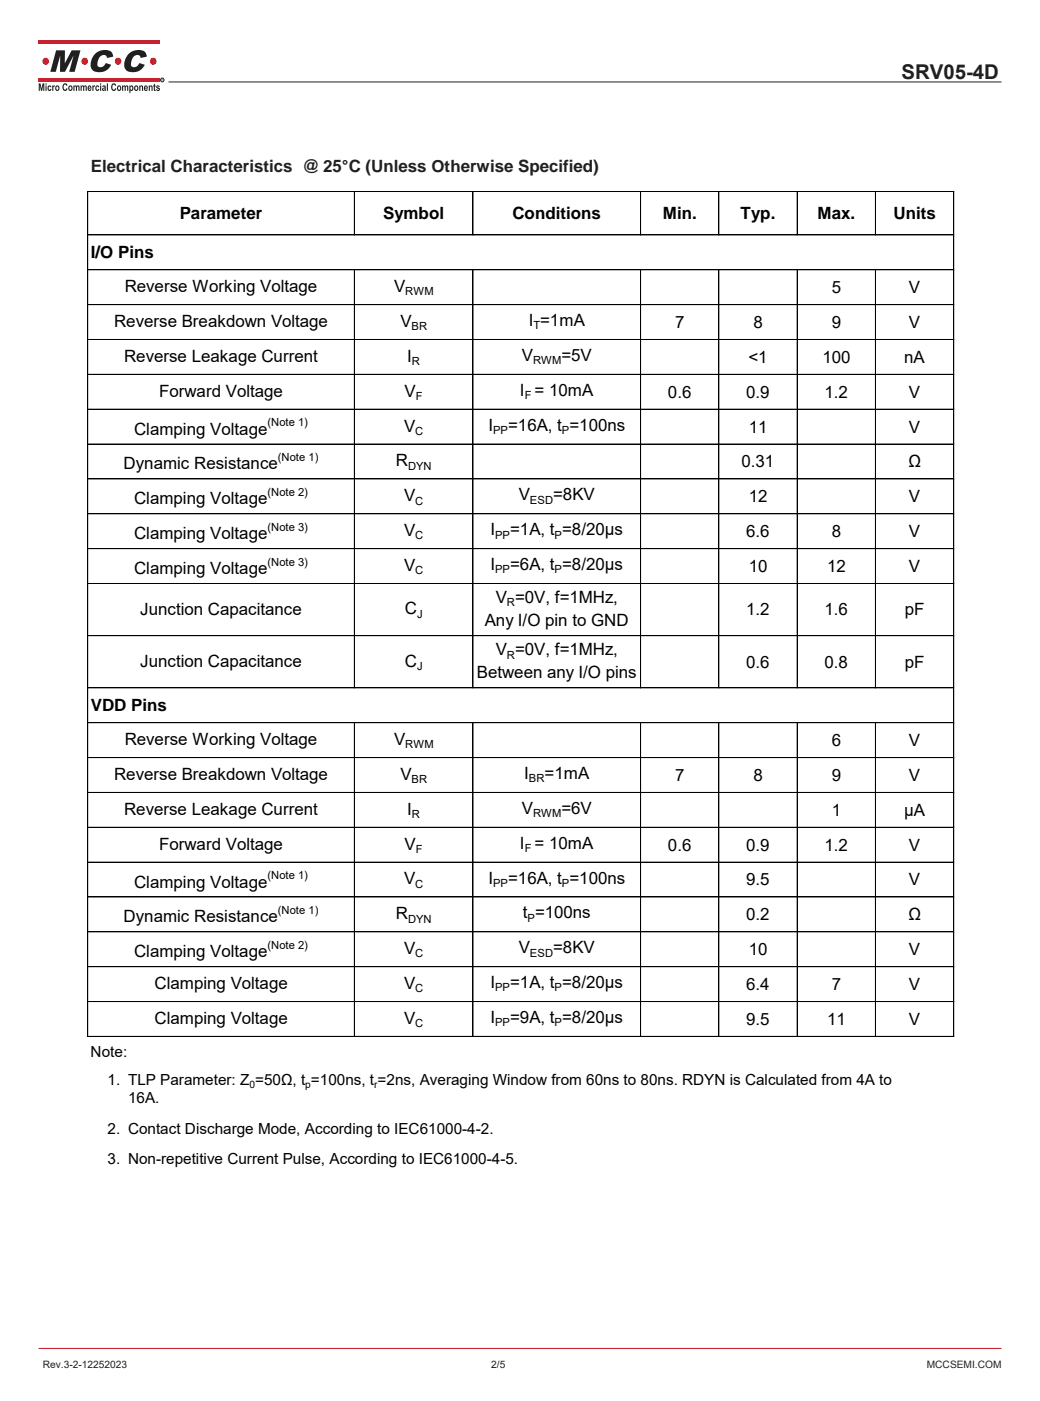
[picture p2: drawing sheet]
<svg xmlns="http://www.w3.org/2000/svg" width="216mm" height="291mm" viewBox="0 0 216 291" stroke-linecap="round" stroke-linejoin="round" font-family="sans-serif">
<g fill="#e30213">
<path d="M8 8.3h25.2v.8h-25.2z"/>
<path d="M8 16.2h25.2v.8h-25.2z"/>
</g>
<g fill="#231f20">
<path d="M8 17.3h.4l.2 1.1 .2-1.1h.4v1.6h-.2v-1.2l-.3 1.2h-.2l-.2-1.2v1.2h-.3zM9.5 17.3h.2v.3h-.2zM9.5 17.8h.2v1.1h-.2zM10 17.9l.4-.2 .3 .4h-.2l-.1-.1a.32 .32 0 0 0-.3 .3 .32 .32 0 0 0 .3 .3l.1-.2 .2 .1a.46 .46 0 0 1-.6 .3 .46 .46 0 0 1-.2-.7zM10.8 17.8h.3v.1l.1-.2 .2 .1-.1 .2-.2 .1v.8h-.3zM11.6 17.9a.51 .51 0 0 1 .8 .4 .51 .51 0 0 1-.8 .4l-.1-.4zM11.8 18.1v.5a.29 .29 0 0 0 .3-.3 .29 .29 0 0 0-.3-.2zM13.2 17.4l.5-.1 .3 .5h-.2l-.2-.2a.53 .53 0 0 0-.4 .5 .53 .53 0 0 0 .4 .5l.2-.3 .2 .1a.55 .55 0 0 1-.7 .5 .55 .55 0 0 1-.3-.8zM14.3 17.9a.51 .51 0 0 1 .8 .4 .51 .51 0 0 1-.8 .4l-.1-.4zM14.5 18.1v.5a.29 .29 0 0 0 .3-.3 .29 .29 0 0 0-.3-.2zM15.2 17.8h.3v.1l.2-.2a.27 .27 0 0 0 .3 .2 .27 .27 0 0 0 .2-.2l.3 .2v1h-.2l-.1-.9-.2 .1v.8h-.2l-.2-.9-.1 .1v.8h-.3zM16.7 17.8h.3v.1l.2-.2a.27 .27 0 0 0 .3 .2 .27 .27 0 0 0 .2-.2l.3 .2v1h-.2l-.1-.9-.2 .1v.8h-.2l-.2-.9-.1 .1v.8h-.3zM18.3 17.9a.44 .44 0 0 1 .6-.1 .44 .44 0 0 1 .1 .6h-.6l.1 .3 .5-.1a.42 .42 0 0 1-.5 .3 .42 .42 0 0 1-.3-.6zM18.5 18l-.1 .2h.4l-.1-.2zM19.2 17.8h.2v.1l.1-.2 .2 .1v.2l-.2 .1-.1 .8h-.2zM19.9 17.9l.5-.2 .2 .4h-.2l-.1-.1a.32 .32 0 0 0-.3 .3 .32 .32 0 0 0 .3 .3l.1-.2 .2 .1a.46 .46 0 0 1-.6 .3 .46 .46 0 0 1-.2-.7zM20.8 17.3h.2v.3h-.2zM20.8 17.8h.2v1.1h-.2zM21.3 17.8a.37 .37 0 0 1 .5-.1 .37 .37 0 0 1 .2 .5v.7l-.2-.1a.35 .35 0 0 1-.6-.2 .35 .35 0 0 1 .4-.4l.1-.2-.5 .1zM21.4 18.5a.2 .2 0 0 0 .4 0 .2 .2 0 0 0-.4 0zM22.2 17.3h.2v1.6h-.2zM23.4 17.4l.5-.1 .2 .5h-.2l-.2-.2a.53 .53 0 0 0-.4 .5 .53 .53 0 0 0 .4 .5l.2-.3 .2 .1a.55 .55 0 0 1-.7 .5 .55 .55 0 0 1-.3-.8zM24.4 17.9a.51 .51 0 0 1 .8 .4 .51 .51 0 0 1-.8 .4l-.1-.4zM24.6 18.1l.1 .5a.29 .29 0 0 0 .3-.3 .29 .29 0 0 0-.4-.2zM25.4 17.8h.2v.1l.2-.2a.27 .27 0 0 0 .3 .2 .27 .27 0 0 0 .3-.2l.2 .2v1h-.2l-.1-.9-.2 .1v.8h-.2l-.1-.9-.2 .1v.8h-.2zM26.9 17.8h.2v.1a.37 .37 0 0 1 .5-.1 .37 .37 0 0 1 .1 .5 .38 .38 0 0 1-.1 .5 .38 .38 0 0 1-.5-.1v.6h-.2zM27.2 18a.32 .32 0 0 0-.1 .4 .32 .32 0 0 0 .3 .2l.1-.4zM28 17.9a.51 .51 0 0 1 .7 .4 .51 .51 0 0 1-.7 .4l-.2-.4zM28.1 18.1l.1 .5a.29 .29 0 0 0 .3-.3 .29 .29 0 0 0-.4-.2zM28.9 17.8h.2v.1l.2-.1a.32 .32 0 0 1 .3 0 .32 .32 0 0 1 .1 .4v.7h-.2v-.8l-.1-.1-.2 .1v.8h-.3zM30 17.9a.44 .44 0 0 1 .6-.1 .44 .44 0 0 1 .1 .6h-.6l.1 .3 .5-.1a.42 .42 0 0 1-.5 .3 .42 .42 0 0 1-.3-.6zM30.2 18l-.1 .2h.4l-.1-.2zM30.9 17.8h.2v.1l.1-.1a.32 .32 0 0 1 .4 0 .32 .32 0 0 1 .1 .4v.7h-.2l-.1-.8-.1-.1-.2 .1v.8h-.2zM31.9 17.5l.3-.1v.4h.1v.2h-.1l.1 .9-.3-.1-.1-.8h-.1zM32.5 17.8l.5-.1 .2 .3-.4-.1-.1 .2a.43 .43 0 0 1 .5 .3 .43 .43 0 0 1-.4 .5l-.3-.1-.1-.2h.6l-.5-.4z"/>
<path d="M11.7 10.5h1.8v2.7l1.4-2.7h1.8l-1.2 4.4h-1.1l.9-3.4-1.8 3.4h-1v-3.4l-.9 3.4h-1.1zM19.7 11.2a2.69 2.69 0 0 1 3.5-.3l.3 .9-1.3 .2a.7 .7 0 0 0-.4-.6 .7 .7 0 0 0-.8 .2 1.98 1.98 0 0 0-.6 2.2 1.12 1.12 0 0 0 1.6-.7l1.1 .4a2.62 2.62 0 0 1-4 1 2.74 2.74 0 0 1 .6-3.3zM26.7 11.2a2.69 2.69 0 0 1 3.5-.3l.3 .9-1.3 .2a.7 .7 0 0 0-.5-.6 .7 .7 0 0 0-.7 .2 1.98 1.98 0 0 0-.6 2.2 1.12 1.12 0 0 0 1.6-.7l1.1 .4a2.62 2.62 0 0 1-4 1 2.74 2.74 0 0 1 .6-3.3z"/>
</g>
<g fill="#e30213">
<circle cx="31.8" cy="12.7" r=".7"/>
<circle cx="24.5" cy="12.7" r=".7"/>
<circle cx="17.6" cy="12.7" r=".7"/>
<circle cx="9.5" cy="12.7" r=".7"/>
</g>
<circle cx="33.7" cy="16.6" r=".38" fill="none" stroke="#231f20" stroke-width=".21"/>
<path d="M33.6 16.4h.2v.2l.1 .2-.2-.2-.1 .2zM33.6 16.4v.2l.2-.1z" fill="#231f20"/>
<path d="M35 17h173" fill="none" stroke="#231f20" stroke-width=".21"/>
<path d="M8 280.1h200" fill="none" stroke="#e30213" stroke-width=".21"/>
<g fill="none" stroke="#000" stroke-width=".21">
<path d="M73.6 39.8v9M98.2 39.8v9M133 39.8v9M149.3 39.8v9M165.6 39.8v9M181.8 39.8v9M198.1 39.8h-179.9v175.5h179.9v-175.5M18.2 48.8h179.9M18.2 56h179.9M73.6 56.1v86.8M98.2 56.1v86.8M133 56.1v86.8"/>
<path d="M149.3 56.1v86.8M165.6 56.1v86.8M181.8 56.1v86.8M18.2 63.3h179.9M18.2 70.5h179.9M18.2 77.8h179.9M18.2 85h179.9M18.2 92.2h179.9M18.2 99.5h179.9M18.2 106.7h179.9M18.2 114h179.9M18.2 121.2h179.9"/>
<path d="M18.2 132h179.9M18.2 142.9h179.9M18.2 150.1h179.9M18.2 157.4h179.9M73.6 150.1v65.2M98.2 150.1v65.2M133 150.1v65.2M149.3 150.1v65.2M165.6 150.1v65.2M181.8 150.1v65.2M18.2 164.6h179.9M18.2 171.8h179.9"/>
<path d="M18.2 179.1h179.9M18.2 186.3h179.9M18.2 193.6h179.9M18.2 200.8h179.9M18.2 208h179.9"/>
</g>
<text font-size="4.2" fill="#231f20" x="187.2" y="16.4">SRV05-4D</text>
<text font-size="3.5" fill="#231f20" x="18.9" y="35.7">Electrical Characteristics @ 25°C (Unless Otherwise Specified)</text>
<g font-size="3.5">
<text x="37.3" y="45.4">Parameter</text>
<text x="79.6" y="45.6">Symbol</text>
<text x="106.4" y="45.4">Conditions</text>
<text x="137.6" y="45.6">Min.</text>
<text x="153.8" y="45.6">Typ.</text>
<text x="169.8" y="45.6">Max.</text>
<text x="185.6" y="45.6">Units</text>
<text x="18.9" y="53.5">I/O Pins</text>
<text x="25.9" y="60.7">Reverse Working Voltage</text>
<text x="81.8" y="60.7">V</text>
<text x="172.7" y="60.9">5</text>
<text x="188.8" y="60.9">V</text>
<text x="23.7" y="68">Reverse Breakdown Voltage</text>
<text x="83.1" y="67.9">V</text>
<text x="109.8" y="67.7">I =1mA</text>
<text x="140.2" y="68.1">7</text>
<text x="156.5" y="68.1">8</text>
<text x="172.7" y="68.1">9</text>
<text x="188.8" y="68.1">V</text>
<text x="25.8" y="75.2">Reverse Leakage Current</text>
<text x="84.6" y="75.1">I</text>
<text x="108.4" y="75">V</text>
<text x="116.6" y="75">=5V</text>
<text x="155.5" y="75.4">&lt;1</text>
<text x="170.8" y="75.4">100</text>
<text x="187.8" y="75.4">nA</text>
<text x="33.1" y="82.4">Forward Voltage</text>
<text x="84" y="82.4">V</text>
<text x="108" y="82.2">I = 10mA</text>
<text x="138.7" y="82.6">0.6</text>
<text x="155" y="82.6">0.9</text>
<text x="171.3" y="82.6">1.2</text>
<text x="188.8" y="82.6">V</text>
<text x="83.9" y="89.6">V</text>
<text x="101.4" y="89.5">I</text>
<text x="105.5" y="89.5">=16A, t =100ns</text>
<text x="155.5" y="89.8">11</text>
<text x="188.8" y="89.8">V</text>
<text x="27.8" y="90.3">Clamping Voltage</text>
<text x="25.7" y="97.5">Dynamic Resistance</text>
<text x="82.2" y="96.9">R</text>
<text x="154" y="97.1">0.31</text>
<text x="188.7" y="97.1">Ω</text>
<text x="27.8" y="104.8">Clamping Voltage</text>
<text x="83.9" y="104.1">V</text>
<text x="107.7" y="103.9">V</text>
<text x="114.9" y="103.9">=8KV</text>
<text x="155.5" y="104.3">12</text>
<text x="188.8" y="104.3">V</text>
<text x="27.8" y="112">Clamping Voltage</text>
<text x="83.9" y="111.4">V</text>
<text x="101.9" y="111.2">I</text>
<text x="106" y="111.2">=1A, t =8/20μs</text>
<text x="155" y="111.6">6.6</text>
<text x="172.7" y="111.6">8</text>
<text x="188.8" y="111.6">V</text>
<text x="27.8" y="119.2">Clamping Voltage</text>
<text x="83.9" y="118.6">V</text>
<text x="101.9" y="118.4">I</text>
<text x="106" y="118.4">=6A, t =8/20μs</text>
<text x="155.5" y="118.8">10</text>
<text x="171.8" y="118.8">12</text>
<text x="188.8" y="118.8">V</text>
<text x="103" y="125.3">V =0V, f=1MHz,</text>
<text x="29.1" y="127.7">Junction Capacitance</text>
<text x="84.1" y="127.6">C</text>
<text x="100.7" y="130.1">Any I/O pin to GND</text>
<text x="155" y="127.8">1.2</text>
<text x="171.3" y="127.8">1.6</text>
<text x="187.9" y="127.8">pF</text>
<text x="103" y="136.1">V =0V, f=1MHz,</text>
<text x="29.1" y="138.5">Junction Capacitance</text>
<text x="84.1" y="138.4">C</text>
<text x="99.1" y="140.9">Between any I/O pins</text>
<text x="155" y="138.7">0.6</text>
<text x="171.3" y="138.7">0.8</text>
<text x="187.9" y="138.7">pF</text>
<text x="18.9" y="147.6">VDD Pins</text>
<text x="25.9" y="154.8">Reverse Working Voltage</text>
<text x="81.8" y="154.7">V</text>
<text x="172.7" y="155">6</text>
<text x="188.8" y="155">V</text>
<text x="83.1" y="162">V</text>
<text x="108.9" y="161.8">I</text>
<text x="113.1" y="161.8">=1mA</text>
<text x="23.7" y="162">Reverse Breakdown Voltage</text>
<text x="140.2" y="162.2">7</text>
<text x="156.5" y="162.2">8</text>
<text x="172.7" y="162.2">9</text>
<text x="188.8" y="162.2">V</text>
<text x="25.8" y="169.3">Reverse Leakage Current</text>
<text x="84.6" y="169.2">I</text>
<text x="108.4" y="169.1">V</text>
<text x="116.6" y="169.1">=6V</text>
<text x="172.7" y="169.4">1</text>
<text x="187.8" y="169.4">μA</text>
<text x="33.1" y="176.5">Forward Voltage</text>
<text x="84" y="176.5">V</text>
<text x="108" y="176.3">I = 10mA</text>
<text x="138.7" y="176.7">0.6</text>
<text x="155" y="176.7">0.9</text>
<text x="171.3" y="176.7">1.2</text>
<text x="188.8" y="176.7">V</text>
<text x="27.8" y="184.3">Clamping Voltage</text>
<text x="83.9" y="183.7">V</text>
<text x="101.4" y="183.5">I</text>
<text x="105.5" y="183.5">=16A, t =100ns</text>
<text x="155" y="183.9">9.5</text>
<text x="188.8" y="183.9">V</text>
<text x="25.7" y="191.6">Dynamic Resistance</text>
<text x="82.2" y="190.9">R</text>
<text x="108.6" y="190.8">t =100ns</text>
<text x="155" y="191.2">0.2</text>
<text x="188.7" y="191.2">Ω</text>
<text x="27.8" y="198.8">Clamping Voltage</text>
<text x="83.9" y="198.2">V</text>
<text x="107.7" y="198">V</text>
<text x="114.9" y="198">=8KV</text>
<text x="155.5" y="198.4">10</text>
<text x="188.8" y="198.4">V</text>
<text x="32.1" y="205.5">Clamping Voltage</text>
<text x="83.9" y="205.4">V</text>
<text x="101.9" y="205.3">I</text>
<text x="106" y="205.3">=1A, t =8/20μs</text>
<text x="155" y="205.6">6.4</text>
<text x="172.7" y="205.6">7</text>
<text x="188.8" y="205.6">V</text>
<text x="32.1" y="212.7">Clamping Voltage</text>
<text x="83.9" y="212.7">V</text>
<text x="101.9" y="212.5">I</text>
<text x="106" y="212.5">=9A, t =8/20μs</text>
<text x="155" y="212.9">9.5</text>
<text x="171.8" y="212.9">11</text>
<text x="188.8" y="212.9">V</text>
</g>
<g font-size="3.2">
<text x="18.8" y="219.5">Note:</text>
<text x="22.4" y="225.3">1. TLP Parameter: Z =50Ω, t =100ns, t =2ns, Averaging Window from 60ns to 80ns. RDYN is Calculated from 4A to</text>
<text x="26.6" y="229.1">16A.</text>
<text x="22.4" y="235.6">2. Contact Discharge Mode, According to IEC61000-4-2.</text>
<text x="22.4" y="241.8">3. Non-repetitive Current Pulse, According to IEC61000-4-5.</text>
</g>
<g font-size="2.3">
<text x="84.2" y="61.3">RWM</text>
<text x="85.5" y="68.6">BR</text>
<text x="110.8" y="68.4">T</text>
<text x="85.6" y="75.8">R</text>
<text x="110.7" y="75.7">RWM</text>
<text x="86.4" y="83.1">F</text>
<text x="109" y="82.9">F</text>
<text x="55.6" y="88.5">(Note 1)</text>
<text x="57.7" y="95.8">(Note 1)</text>
<text x="86.2" y="90.3">C</text>
<text x="102.4" y="90.1">PP</text>
<text x="116.7" y="90.1">P</text>
<text x="84.8" y="97.6">DYN</text>
<text x="55.6" y="103">(Note 2)</text>
<text x="86.2" y="104.8">C</text>
<text x="110.1" y="104.6">ESD</text>
<text x="55.6" y="110.3">(Note 3)</text>
<text x="86.2" y="112">C</text>
<text x="102.8" y="111.9">PP</text>
<text x="115.2" y="111.9">P</text>
<text x="55.6" y="117.5">(Note 3)</text>
<text x="86.2" y="119.3">C</text>
<text x="102.8" y="119.1">PP</text>
<text x="115.2" y="119.1">P</text>
<text x="105.3" y="126">R</text>
<text x="86.6" y="128.3">J</text>
<text x="105.3" y="136.8">R</text>
<text x="86.6" y="139.1">J</text>
<text x="84.2" y="155.4">RWM</text>
<text x="85.5" y="162.7">BR</text>
<text x="109.9" y="162.5">BR</text>
<text x="85.6" y="169.9">R</text>
<text x="110.7" y="169.7">RWM</text>
<text x="86.4" y="177.1">F</text>
<text x="109" y="177">F</text>
<text x="55.6" y="182.6">(Note 1)</text>
<text x="86.2" y="184.4">C</text>
<text x="102.4" y="184.2">PP</text>
<text x="116.7" y="184.2">P</text>
<text x="57.7" y="189.8">(Note 1)</text>
<text x="84.8" y="191.6">DYN</text>
<text x="109.6" y="191.5">P</text>
<text x="55.6" y="197.1">(Note 2)</text>
<text x="86.2" y="198.9">C</text>
<text x="110.1" y="198.7">ESD</text>
<text x="86.2" y="206.1">C</text>
<text x="102.8" y="205.9">PP</text>
<text x="115.2" y="205.9">P</text>
<text x="86.2" y="213.3">C</text>
<text x="102.8" y="213.2">PP</text>
<text x="115.2" y="213.2">P</text>
</g>
<g font-size="2.1">
<text x="51.8" y="226">0</text>
<text x="63.4" y="226">p</text>
<text x="77.7" y="226">r</text>
</g>
<g font-size="2.1" fill="#231f20">
<text x="8.9" y="284.1">Rev.3-2-12252023</text>
<text x="102" y="284.1">2/5</text>
<text x="192.5" y="284.1">MCCSEMI.COM</text>
</g>
</svg>
